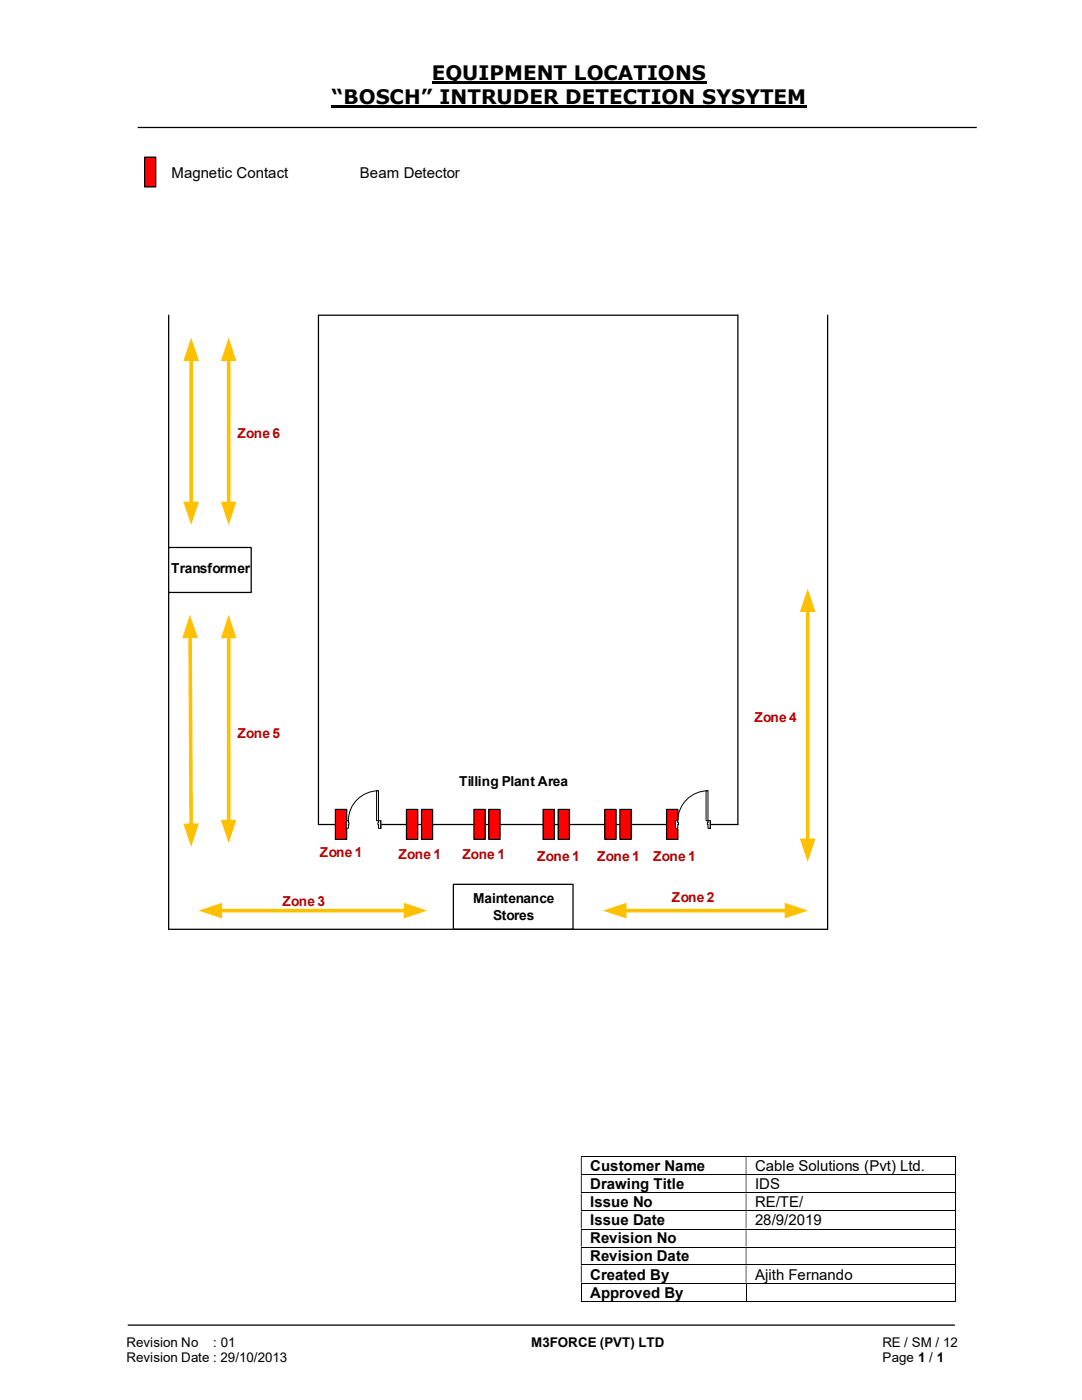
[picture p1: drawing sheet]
<svg xmlns="http://www.w3.org/2000/svg" width="216mm" height="279mm" viewBox="0 0 216 279" stroke-linecap="round" stroke-linejoin="round" font-family="sans-serif">
<path d="M86.1 16.5h54.9M66.2 21.3h94.8" fill="none" stroke="#000" stroke-width=".42"/>
<path d="M27.5 25.4h167.4M25.5 264.5h165" fill="none" stroke="#000" stroke-width=".25"/>
<g fill="none" stroke="#000" stroke-width=".2">
<path d="M115.9 230.8h74.7M115.9 234.4h74.7M115.9 238.1h74.7M190.7 230.9v3.5M190.7 234.5v3.5M190.7 238.2v3.4M115.9 241.7h74.7M115.9 245.3h74.7M115.9 248.9h74.7M115.9 252.5h74.7M115.9 256.1h74.7M115.9 259.7h32.9"/>
<path d="M116 256.2v3.6M148.9 256.2v3.6M148.9 259.7h41.7M190.7 241.7v3.5M190.7 245.4v3.4M190.7 249v3.4M190.7 252.5v3.5M190.7 256.2v3.6"/>
</g>
<g fill="#000">
<path d="M190.6 230.8h.2v.1h-.2zM115.9 230.9h.2v3.5h-.2zM148.8 230.9h.1v3.5h-.1z" fill-rule="evenodd"/>
<path d="M190.6 234.4h.2v.1h-.2zM115.9 234.5h.2v3.5h-.2zM148.8 234.5h.1v3.5h-.1z" fill-rule="evenodd"/>
<path d="M190.6 238h.2v.2h-.2zM115.9 238.2h.2v3.4h-.2zM148.8 238.2h.1v3.4h-.1z" fill-rule="evenodd"/>
<path d="M190.6 241.6h.2v.1h-.2zM115.9 241.7h.2v3.5h-.2zM148.8 241.7h.1v3.5h-.1z" fill-rule="evenodd"/>
<path d="M190.6 245.2h.2v.2h-.2zM115.9 245.4h.2v3.4h-.2zM148.8 245.4h.1v3.4h-.1z" fill-rule="evenodd"/>
<path d="M190.6 248.8h.2v.2h-.2zM115.9 249h.2v3.4h-.2zM148.8 249h.1v3.4h-.1z" fill-rule="evenodd"/>
<path d="M190.6 252.4h.2v.1h-.2zM115.9 252.5h.2v3.5h-.2zM148.8 252.5h.1v3.5h-.1z" fill-rule="evenodd"/>
</g>
<path d="M190.6 256h.2v.2h-.2zM190.6 259.6h.2v.2h-.2z" fill="#000"/>
<path d="M28.9 31.4h2.2v5.9h-2.2z" fill="#f00"/>
<path d="M28.9 31.4h2.2v5.9h-2.2z" fill="none" stroke="#000" stroke-width=".25"/>
<path d="M90.5 176.5h23.8v9h-23.8z" fill="#fff"/>
<path d="M33.7 62.9v122.6h131.4M63.5 62.9h83.7v101.6h-83.7zM90.5 176.5h23.8v9h-23.8z" fill="none" stroke="#000" stroke-width=".25"/>
<path d="M133 161.5h2.3v6h-2.3z" fill="#f00"/>
<path d="M133 161.5h2.3v6h-2.3z" fill="none" stroke="#000" stroke-width=".25"/>
<path d="M66.9 161.5h2.3v6h-2.3z" fill="#f00"/>
<path d="M66.9 161.5h2.3v6h-2.3z" fill="none" stroke="#000" stroke-width=".25"/>
<path d="M81.1 161.5h2.3v6h-2.3z" fill="#f00"/>
<path d="M81.1 161.5h2.3v6h-2.3z" fill="none" stroke="#000" stroke-width=".25"/>
<path d="M84.1 161.5h2.2v6h-2.2z" fill="#f00"/>
<path d="M84.1 161.5h2.2v6h-2.2z" fill="none" stroke="#000" stroke-width=".25"/>
<path d="M94.6 161.5h2.2v6h-2.2z" fill="#f00"/>
<path d="M94.6 161.5h2.2v6h-2.2z" fill="none" stroke="#000" stroke-width=".25"/>
<path d="M97.5 161.5h2.3v6h-2.3z" fill="#f00"/>
<path d="M97.5 161.5h2.3v6h-2.3z" fill="none" stroke="#000" stroke-width=".25"/>
<path d="M108.4 161.5h2.2v6h-2.2z" fill="#f00"/>
<path d="M108.4 161.5h2.2v6h-2.2z" fill="none" stroke="#000" stroke-width=".25"/>
<path d="M111.4 161.5h2.2v6h-2.2z" fill="#f00"/>
<path d="M111.4 161.5h2.2v6h-2.2z" fill="none" stroke="#000" stroke-width=".25"/>
<path d="M120.7 161.5h2.2v6h-2.2z" fill="#f00"/>
<path d="M120.7 161.5h2.2v6h-2.2z" fill="none" stroke="#000" stroke-width=".25"/>
<path d="M123.7 161.5h2.2v6h-2.2z" fill="#f00"/>
<path d="M123.7 161.5h2.2v6h-2.2z" fill="none" stroke="#000" stroke-width=".25"/>
<path d="M134.8 163.7h6.9v1.7h-6.9z" fill="#fff"/>
<path d="M134.8 163.7h6.9v1.7h-6.9z" fill="none" stroke="#fff" stroke-width=".2"/>
<path d="M141.3 163.8v1.5h.4v-1.5zM134.8 163.8h.5v1.5h-.5z" fill-rule="evenodd" fill="#fff"/>
<path d="M135.3 164.2v-.4h-.5v1.5h.5v-.8M141.3 164.2v-.4h.4v1.5h-.4v-.8" fill="none" stroke="#000" stroke-width=".2"/>
<path d="M141.1 164.2v.3h.2v-.3zM135.3 164.2h.1v.3h-.1z" fill-rule="evenodd" fill="#fff"/>
<path d="M141.3 157.8a6 6 0 0 0-6 6M134.8 163.8v1.5M135.3 164.2h.1v.3h-.1M141.3 164.2h-.2v.3h.2M141.7 163.8v1.5" fill="none" stroke="#000" stroke-width=".2"/>
<path d="M140.9 157.8h.4v6h-.4z" fill-rule="evenodd" fill="#fff"/>
<path d="M140.9 157.8h.4v6h-.4z" fill="none" stroke="#000" stroke-width=".2"/>
<path d="M69 163.7h7v1.7h-7z" fill="#fff"/>
<path d="M69 163.7h7v1.7h-7z" fill="none" stroke="#fff" stroke-width=".2"/>
<path d="M75.5 163.8v1.5h.5v-1.5zM69 163.8h.5v1.5h-.5z" fill-rule="evenodd" fill="#fff"/>
<path d="M69.5 164.2v-.4h-.5v1.5h.5v-.8M75.5 164.2v-.4h.5v1.5h-.5v-.8" fill="none" stroke="#000" stroke-width=".2"/>
<path d="M75.4 164.2v.3h.1v-.3zM69.5 164.2h.1v.3h-.1z" fill-rule="evenodd" fill="#fff"/>
<path d="M75.5 157.8a6 6 0 0 0-6 6M69 163.8v1.5M69.5 164.2h.1v.3h-.1M75.5 164.2h-.1v.3h.1M76 163.8v1.5" fill="none" stroke="#000" stroke-width=".2"/>
<path d="M75.1 157.8h.4v6h-.4z" fill-rule="evenodd" fill="#fff"/>
<path d="M75.1 157.8h.4v6h-.4z" fill="none" stroke="#000" stroke-width=".2"/>
<path d="M165.1 62.9v122.6" fill="none" stroke="#000" stroke-width=".25"/>
<path d="M45.6 71.7v28.8" fill="none" stroke="#ffc000" stroke-width=".72"/>
<g fill="#ffc000">
<path d="M45.6 67.4l1.6 4.7h-3.1z"/>
<path d="M44.1 100.1h3.1l-1.6 4.7z"/>
</g>
<path d="M43.9 181.7h37" fill="none" stroke="#ffc000" stroke-width=".72"/>
<g fill="#ffc000">
<path d="M39.6 181.7l4.7-1.5v3.1z"/>
<path d="M80.6 180.2l4.6 1.5-4.6 1.6z"/>
</g>
<path d="M45.6 127v37" fill="none" stroke="#ffc000" stroke-width=".72"/>
<g fill="#ffc000">
<path d="M45.6 122.7l1.6 4.7h-3.1z"/>
<path d="M44.1 163.6h3.1l-1.6 4.7z"/>
</g>
<path d="M33.7 109.3h16.4v8.9h-16.4z" fill="#fff"/>
<path d="M33.7 109.3h16.4v8.9h-16.4z" fill="none" stroke="#000" stroke-width=".25"/>
<path d="M124.6 181.7h32.4" fill="none" stroke="#ffc000" stroke-width=".72"/>
<g fill="#ffc000">
<path d="M120.3 181.7l4.7-1.5v3.1z"/>
<path d="M156.6 180.2l4.6 1.5-4.6 1.6z"/>
</g>
<path d="M161.2 121.8v45.9" fill="none" stroke="#ffc000" stroke-width=".72"/>
<g fill="#ffc000">
<path d="M161.2 117.5l1.5 4.6h-3.1z"/>
<path d="M159.6 167.3h3.1l-1.5 4.7z"/>
</g>
<path d="M38.1 71.7v28.8" fill="none" stroke="#ffc000" stroke-width=".72"/>
<g fill="#ffc000">
<path d="M38.1 67.4l1.6 4.7h-3.1z"/>
<path d="M36.6 100.1h3.1l-1.6 4.7z"/>
</g>
<path d="M37.9 127l.2 37.8" fill="none" stroke="#ffc000" stroke-width=".72"/>
<g fill="#ffc000">
<path d="M37.9 122.7l1.6 4.6-3.1 .1z"/>
<path d="M36.6 164.4l3.1-.1-1.6 4.7z"/>
</g>
<g font-size="4">
<text x="86.1" y="16">EQUIPMENT LOCATIONS</text>
<text x="66.2" y="20.8">“BOSCH” INTRUDER DETECTION SYSYTEM</text>
</g>
<g font-size="3">
<text x="34.2" y="35.5">Magnetic Contact</text>
<text x="71.8" y="35.5">Beam Detector</text>
<text x="117.8" y="233.7">Customer Name</text>
<text x="150.7" y="233.7">Cable Solutions (Pvt) Ltd.</text>
<text x="117.8" y="237.4">Drawing Title</text>
<text x="150.7" y="237.4">IDS</text>
<text x="117.8" y="240.9">Issue No</text>
<text x="117.8" y="244.5">Issue Date</text>
<text x="150.7" y="240.9">RE/TE/</text>
<text x="150.7" y="244.5">28/9/2019</text>
<text x="117.8" y="248.2">Revision No</text>
<text x="117.8" y="251.8">Revision Date</text>
<text x="117.8" y="255.4">Created By</text>
<text x="150.7" y="255.4">Ajith Fernando</text>
<text x="117.8" y="259">Approved By</text>
</g>
<g font-size="2.7" fill="#c00000">
<text x="47.4" y="87.4">Zone 6</text>
<text x="47.4" y="147.2">Zone 5</text>
<text x="150.5" y="144.2">Zone 4</text>
<text x="63.8" y="171.1">Zone 1</text>
<text x="79.5" y="171.4">Zone 1</text>
<text x="92.3" y="171.4">Zone 1</text>
<text x="107.2" y="171.8">Zone 1</text>
<text x="119.1" y="171.8">Zone 1</text>
<text x="130.3" y="171.8">Zone 1</text>
<text x="56.4" y="180.7">Zone 3</text>
<text x="134.1" y="180.1">Zone 2</text>
</g>
<g font-size="2.7">
<text x="34.2" y="114.3">Transformer</text>
<text x="91.7" y="156.8">Tilling Plant Area</text>
<text x="94.4" y="180.3">Maintenance</text>
<text x="98.4" y="183.5">Stores</text>
<text x="25.2" y="268.8">Revision No</text>
<text x="42.6" y="268.8">: 01</text>
<text x="106" y="268.8">M3FORCE (PVT) LTD</text>
<text x="176.1" y="268.8">RE / SM / 12</text>
<text x="25.2" y="271.8">Revision Date : 29/10/2013</text>
<text x="176.1" y="271.8">Page 1 / 1</text>
</g>
</svg>
